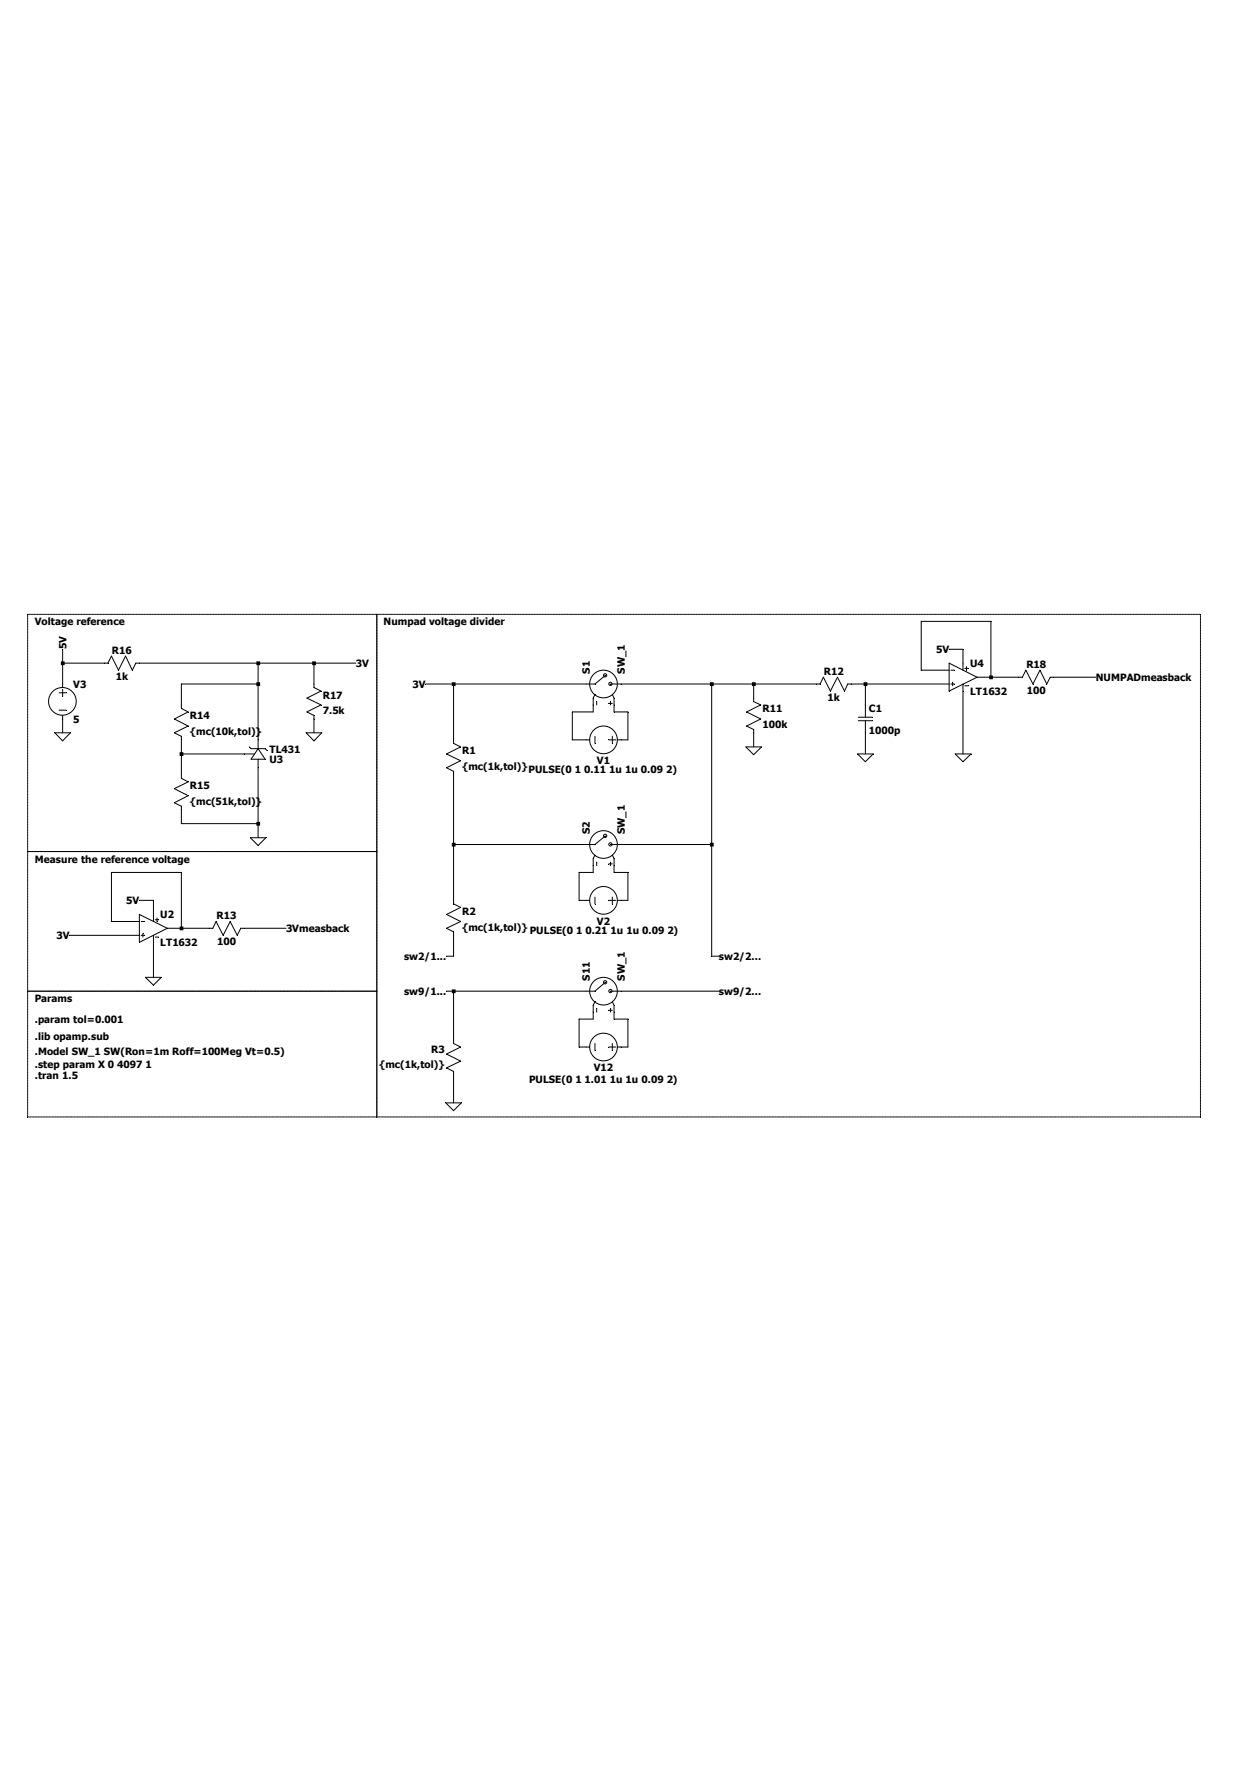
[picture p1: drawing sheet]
<svg xmlns="http://www.w3.org/2000/svg" width="210mm" height="297mm" viewBox="0 0 210 297" stroke-linecap="round" stroke-linejoin="round" font-family="sans-serif">
<g fill="none" stroke="#000" stroke-width=".17">
<path d="M4.7 103.4h197.3v84.6h-197.3zM9.9 116.6h1.2M9.9 119.5h1.2M10.5 109.3v6.4M10.5 116v1.2M10.5 111.6h7.7l.6-1.2 1.1 2.4 1.2-2.4 1.2 2.4 .6-1.2h37M43.4 115.1h-12.9v4.1l1.2 .6-2.4 1.2 2.4 1.2-2.4 1.1 1.2 .6v7.1l1.2 .6-2.4 1.1 2.4 1.2-2.4 1.2 1.2 .6v2.9h12.9M43.4 111.6v14.4M52.8 111.6v4.1l1.2 .6-2.4 1.2 2.4 1.1-2.4 1.2 1.2 .6v2.9M63.4 103.4v84.6M76.3 115.1v10l1.2 .6-2.4 1.2 2.4 1.1-2.4 1.2 1.2 .6v22.3l1.2 .6-2.4 1.2 2.4 1.2-2.4 1.1 1.2 .6v4.1h-1.2M100.1 116.9l-.3 .6v2.3h-3.5v4.7h2.9"/>
<path d="M100.4 118.1v.5M101.9 113.7l-1.8 1.4h-28.5M102.4 118.4h.6M102.7 115.1h35.3l.6-1.1 1.1 2.3 1.2-2.3 1.2 2.3 .6-1.2h17M102.7 118.1v.5M103 116.9l.3 .6v2.3h2.4v4.7h-1.8M119.8 115.1v45.8h1.1M126.8 115.1v3l1.2 .5-2.4 1.2 2.4 1.2-2.4 1.2 1.2 .6v2.9M145.6 115.1v5.6M159.7 111.6l4.7 2.4-4.7 2.3zM159.7 112.8h-4.7v-8.2h11.8v9.4M159.7 109.3h2.4v3.5"/>
<path d="M160 115.1h.6M160 112.8h.6M160.3 114.8v.6M162.1 115.1v11.8M162.3 112.5h.6M162.3 115.4h.6M162.6 112.2v.6M164.4 114h7.6l.6-1.2 1.2 2.3 1.2-2.3 1.1 2.3 .6-1.1h7.7M9.2 123.3h2.7l-1.4 1.4zM10.5 120.4v2.9M30.5 126.9h12.3M42 125.7l.2 .3h2.4l.3 .3"/>
<path d="M43.4 126l1.2 1.8h-2.4zM43.4 127.8v13.2M51.5 123.3h2.6l-1.3 1.4zM100.1 123.9v1.2M102.4 124.5h1.2M103 123.9v1.2M125.5 125.7h2.6l-1.3 1.3zM144.3 126.9h2.6l-1.3 1.3zM144.4 120.7h2.4M144.4 121.3h2.4M145.6 121.3v5.6M160.7 126.9h2.7l-1.3 1.3z"/>
<path d="M4.7 143.3h58.7M11.7 157.4h11.8M23.5 151.5h2.3v3.6M23.5 155.1h-4.7v-8.3h11.7v9.4M23.5 153.9l4.7 2.3-4.7 2.4zM23.7 155.1h.6M23.7 157.4h.6M24 157.1v.6M25.8 157.4v7.1M26.1 154.8h.6M26.1 157.7h.6M26.4 154.5v.6"/>
<path d="M28.2 156.2h7.6l.6-1.1 1.1 2.3 1.2-2.3 1.2 2.3 .6-1.2h7.6M42.1 141h2.6l-1.3 1.3zM100.1 143.9l-.3 .6v2.3h-2.3v4.7h1.7M100.1 151v1.1M100.4 145.1v.6M101.9 140.7l-1.8 1.4h-23.8M102.4 145.4h.6M102.4 151.5h1.2M102.7 145.1v.6M102.7 142.1h17.1M103 143.9l.3 .6v2.3h2.4v4.7h-1.8M103 151v1.1"/>
<path d="M4.7 166.8h58.7M24.5 164.5h2.6l-1.3 1.3zM76.3 166.8v8.8l1.2 .6-2.4 1.2 2.4 1.2-2.4 1.1 1.2 .6v5.3M100.1 168.6l-.3 .6v2.3h-2.3v4.7h1.7M100.1 175.6v1.2M100.4 169.7v.6M101.9 165.3l-1.8 1.5h-25M102.4 170h.6M102.4 176.2h1.2M102.7 169.7v.6M102.7 166.8h18.2M103 168.6l.3 .6v2.3h2.4v4.7h-1.8"/>
<path d="M103 175.6v1.2M75 185.6h2.6l-1.3 1.3z"/>
<circle cx="10.5" cy="118" r="2.33"/>
<circle cx="101.6" cy="115.1" r="2.33"/>
<circle cx="101.8" cy="113.6" r=".28"/>
<circle cx="102.7" cy="115.1" r=".28"/>
<circle cx="101.6" cy="124.5" r="2.33"/>
<circle cx="101.6" cy="151.5" r="2.33"/>
<circle cx="101.6" cy="142.1" r="2.33"/>
<circle cx="101.8" cy="140.7" r=".28"/>
<circle cx="102.7" cy="142.1" r=".28"/>
<circle cx="101.6" cy="176.2" r="2.33"/>
<circle cx="101.6" cy="166.8" r="2.33"/>
<circle cx="101.8" cy="165.3" r=".28"/>
<circle cx="102.7" cy="166.8" r=".28"/>
</g>
<path d="M10.2 111.3h.7v.6h-.7zM30.2 126.6h.7v.6h-.7zM30.2 155.9h.7v.6h-.7zM43.1 111.3h.7v.6h-.7zM43.1 114.8h.7v.6h-.7zM43.1 138.3h.7v.6h-.7zM52.5 111.3h.7v.6h-.7zM76 114.8h.7v.6h-.7zM76 141.8h.7v.7h-.7zM76 166.5h.7v.6h-.7zM119.5 114.8h.6v.6h-.6zM119.5 141.8h.6v.7h-.6zM126.5 114.8h.7v.6h-.7zM145.3 114.8h.7v.6h-.7zM166.5 113.7h.6v.6h-.6z" fill-rule="evenodd" fill="#000"/>
<g font-size="1.7">
<text x="5.8" y="105.2">Voltage reference</text>
<text x="64.6" y="105.2">Numpad voltage divider</text>
<text x="11.2" y="109.3" transform="rotate(-90 11.2 109.3)">5V</text>
<text x="18.8" y="110.1">R16</text>
<text x="59.9" y="112.3">3V</text>
<text x="99.3" y="113.4" transform="rotate(-90 99.3 113.4)">S1</text>
<text x="105.2" y="113.4" transform="rotate(-90 105.2 113.4)">SW_1</text>
<text x="138.6" y="113.6">R12</text>
<text x="157.5" y="109.9">5V</text>
<text x="163.2" y="112.3">U4</text>
<text x="172.7" y="112.4">R18</text>
<text x="12.3" y="115.8">V3</text>
<text x="19.5" y="114.5">1k</text>
<text x="54.3" y="117.6">R17</text>
<text x="69.4" y="115.8">3V</text>
<text x="128.3" y="119.9">R11</text>
<text x="139.3" y="118">1k</text>
<text x="146.2" y="119.9">C1</text>
<text x="163.2" y="117">LT1632</text>
<text x="172.8" y="116.8">100</text>
<text x="184.4" y="114.6">NUMPADmeasback</text>
<text x="12.3" y="121.7">5</text>
<text x="32" y="121.1">R14</text>
<text x="32" y="123.7">{mc(10k,tol)}</text>
<text x="54.3" y="120.2">7.5k</text>
<text x="128.3" y="122.6">100k</text>
<text x="146.2" y="123.4">1000p</text>
<text x="45.3" y="128.4">U3</text>
<text x="45.3" y="126.7">TL431</text>
<text x="77.8" y="127">R1</text>
<text x="77.8" y="129.6">{mc(1k,tol)}</text>
<text x="88.9" y="130.1">PULSE(0 1 0.11 1u 1u 0.09 2)</text>
<text x="100.5" y="128.6">V1</text>
<text x="32" y="132.8">R15</text>
<text x="32" y="135.5">{mc(51k,tol)}</text>
<text x="99.3" y="140.4" transform="rotate(-90 99.3 140.4)">S2</text>
<text x="105.2" y="140.4" transform="rotate(-90 105.2 140.4)">SW_1</text>
<text x="5.8" y="145.2">Measure the reference voltage</text>
<text x="21.3" y="152.2">5V</text>
<text x="27" y="154.6">U2</text>
<text x="36.4" y="154.7">R13</text>
<text x="77.8" y="154">R2</text>
<text x="100.5" y="155.6">V2</text>
<text x="9.5" y="158.1">3V</text>
<text x="27" y="159.3">LT1632</text>
<text x="36.5" y="159.1">100</text>
<text x="48.1" y="156.9">3Vmeasback</text>
<text x="68" y="161.6">sw2/1...</text>
<text x="77.8" y="156.6">{mc(1k,tol)}</text>
<text x="89.2" y="157.2">PULSE(0 1 0.21 1u 1u 0.09 2)</text>
<text x="120.9" y="161.6">sw2/2...</text>
<text x="68" y="167.5">sw9/1...</text>
<text x="99.3" y="165" transform="rotate(-90 99.3 165)">S11</text>
<text x="105.2" y="165" transform="rotate(-90 105.2 165)">SW_1</text>
<text x="120.9" y="167.5">sw9/2...</text>
<text x="5.8" y="172.2">.param tol=0.001</text>
<text x="5.8" y="168.7">Params</text>
<text x="5.8" y="179.8">.step param X 0 4097 1</text>
<text x="5.8" y="177.5">.Model SW_1 SW(Ron=1m Roff=100Meg Vt=0.5)</text>
<text x="5.8" y="175.1">.lib opamp.sub</text>
<text x="63.8" y="179.8">{mc(1k,tol)}</text>
<text x="72.6" y="177.2">R3</text>
<text x="5.8" y="181.6">.tran 1.5</text>
<text x="89" y="182.2">PULSE(0 1 1.01 1u 1u 0.09 2)</text>
<text x="99.9" y="180.3">V12</text>
</g>
</svg>
